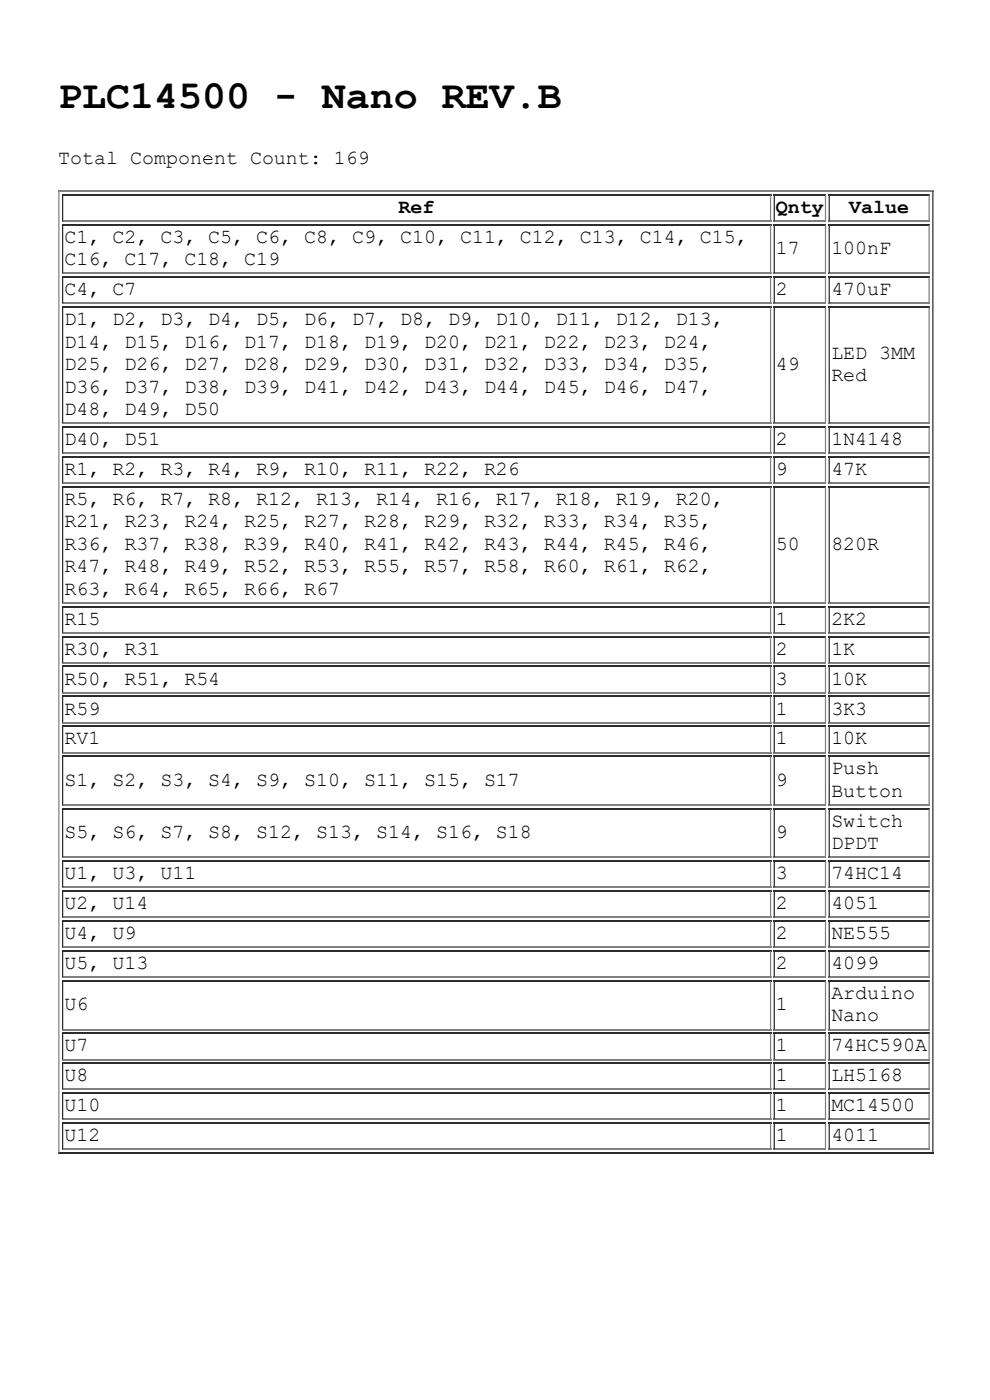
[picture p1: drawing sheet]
<svg xmlns="http://www.w3.org/2000/svg" width="210mm" height="297mm" viewBox="0 0 210 297" stroke-linecap="round" stroke-linejoin="round" font-family="sans-serif">
<g fill="none" stroke="#808080" stroke-width=".26">
<path d="M12.3 40.5h185.6M12.5 40.4v204.4M13.1 46.9h150.4M13.1 58h150.4M163.4 41.2v5.8M163.4 47.6v10.5M163.4 58.7v5.8M164 46.9h11.1M164 58h11.1M175 41.2v5.8M175 47.6v10.5M175 58.7v5.8"/>
<path d="M175.7 46.9h21.4M175.7 58h21.4M197 41.2v5.8M197 47.6v10.5M197 58.7v5.8M13.1 64.4h150.4M163.4 65v24.9M164 64.4h11.1M175 65v24.9M175.7 64.4h21.4M197 65v24.9M13.1 89.8h150.4"/>
<path d="M13.1 96.1h150.4M163.4 90.4v5.9M163.4 96.8v5.8M164 89.8h11.1M164 96.1h11.1M175 90.4v5.9M175 96.8v5.8M175.7 89.8h21.4M175.7 96.1h21.4M197 90.4v5.9M197 96.8v5.8M13.1 102.5h150.4"/>
<path d="M163.4 103.1v24.9M164 102.5h11.1M175 103.1v24.9M175.7 102.5h21.4M197 103.1v24.9M13.1 127.9h150.4M13.1 134.2h150.4M163.4 128.6v5.8M163.4 134.9v5.8M164 127.9h11.1M164 134.2h11.1M175 128.6v5.8"/>
<path d="M175 134.9v5.8M175.7 127.9h21.4M175.7 134.2h21.4M197 128.6v5.8M197 134.9v5.8M13.1 140.6h150.4M13.1 147h150.4M13.1 153.3h150.4M13.1 159.7h150.4M163.4 141.3v5.8M163.4 147.6v5.8M163.4 154v5.8"/>
<path d="M164 140.6h11.1M164 147h11.1M164 153.3h11.1M164 159.7h11.1M175 141.3v5.8M175 147.6v5.8M175 154v5.8M175.7 140.6h21.4M175.7 147h21.4M175.7 153.3h21.4M175.7 159.7h21.4M197 141.3v5.8"/>
<path d="M197 147.6v5.8M197 154v5.8M13.1 170.8h150.4M163.4 160.3v10.6M163.4 171.4v10.6M164 170.8h11.1M175 160.3v10.6M175 171.4v10.6M175.7 170.8h21.4M197 160.3v10.6M197 171.4v10.6M13.1 181.9h150.4"/>
<path d="M13.1 188.2h150.4M13.1 194.6h150.4M163.4 182.6v5.8M163.4 188.9v5.8M163.4 195.3v5.8M164 181.9h11.1M164 188.2h11.1M164 194.6h11.1M175 182.6v5.8M175 188.9v5.8M175 195.3v5.8M175.7 181.9h21.4"/>
<path d="M175.7 188.2h21.4M175.7 194.6h21.4M197 182.6v5.8M197 188.9v5.8M197 195.3v5.8M13.1 201h150.4M13.1 207.3h150.4M13.1 218.4h150.4M163.4 201.6v5.8M163.4 208v10.6M163.4 219.1v5.8M164 201h11.1"/>
<path d="M164 207.3h11.1M164 218.4h11.1M175 201.6v5.8M175 208v10.6M175 219.1v5.8M175.7 201h21.4M175.7 207.3h21.4M175.7 218.4h21.4M197 201.6v5.8M197 208v10.6M197 219.1v5.8M13.1 224.8h150.4"/>
<path d="M13.1 231.1h150.4M13.1 237.5h150.4M163.4 225.4v5.9M163.4 231.8v5.8M163.4 238.1v5.9M164 224.8h11.1M164 231.1h11.1M164 237.5h11.1M175 225.4v5.9M175 231.8v5.8M175 238.1v5.9M175.7 224.8h21.4"/>
<path d="M175.7 231.1h21.4M175.7 237.5h21.4M197 225.4v5.9M197 231.8v5.8M197 238.1v5.9M13.1 243.8h150.4M164 243.8h11.1M175.7 243.8h21.4"/>
</g>
<g fill="none" stroke="#2c2c2c" stroke-width=".26">
<path d="M13.1 41.3h150.4M13.1 47.7h150.4M13.1 58.8h150.4M13.3 41.2v5.8M13.3 47.6v10.5M13.3 58.7v5.8M164 41.3h11.1M164 47.7h11.1M164 58.8h11.1M164.2 41.2v5.8M164.2 47.6v10.5M164.2 58.7v5.8"/>
<path d="M175.7 41.3h21.4M175.7 47.7h21.4M175.7 58.8h21.4M175.8 41.2v5.8M175.8 47.6v10.5M175.8 58.7v5.8M197.8 40.4v204.4M13.1 65.2h150.4M13.3 65v24.9M164 65.2h11.1M164.2 65v24.9M175.7 65.2h21.4"/>
<path d="M175.8 65v24.9M13.1 90.6h150.4M13.1 96.9h150.4M13.3 90.4v5.9M13.3 96.8v5.8M164 90.6h11.1M164 96.9h11.1M164.2 90.4v5.9M164.2 96.8v5.8M175.7 90.6h21.4M175.7 96.9h21.4M175.8 90.4v5.9"/>
<path d="M175.8 96.8v5.8M13.1 103.3h150.4M13.3 103.1v24.9M164 103.3h11.1M164.2 103.1v24.9M175.7 103.3h21.4M175.8 103.1v24.9M13.1 128.7h150.4M13.1 135h150.4M13.3 128.6v5.8M13.3 134.9v5.8M164 128.7h11.1"/>
<path d="M164 135h11.1M164.2 128.6v5.8M164.2 134.9v5.8M175.7 128.7h21.4M175.7 135h21.4M175.8 128.6v5.8M175.8 134.9v5.8M13.1 141.4h150.4M13.1 147.7h150.4M13.1 154.1h150.4M13.3 141.3v5.8M13.3 147.6v5.8"/>
<path d="M13.3 154v5.8M164 141.4h11.1M164 147.7h11.1M164 154.1h11.1M164.2 141.3v5.8M164.2 147.6v5.8M164.2 154v5.8M175.7 141.4h21.4M175.7 147.7h21.4M175.7 154.1h21.4M175.8 141.3v5.8M175.8 147.6v5.8"/>
<path d="M175.8 154v5.8M13.1 160.5h150.4M13.1 171.6h150.4M13.3 160.3v10.6M13.3 171.4v10.6M164 160.5h11.1M164 171.6h11.1M164.2 160.3v10.6M164.2 171.4v10.6M175.7 160.5h21.4M175.7 171.6h21.4M175.8 160.3v10.6"/>
<path d="M175.8 171.4v10.6M13.1 182.7h150.4M13.1 189h150.4M13.1 195.4h150.4M13.3 182.6v5.8M13.3 188.9v5.8M13.3 195.3v5.8M164 182.7h11.1M164 189h11.1M164 195.4h11.1M164.2 182.6v5.8M164.2 188.9v5.8"/>
<path d="M164.2 195.3v5.8M175.7 182.7h21.4M175.7 189h21.4M175.7 195.4h21.4M175.8 182.6v5.8M175.8 188.9v5.8M175.8 195.3v5.8M13.1 201.7h150.4M13.1 208.1h150.4M13.1 219.2h150.4M13.3 201.6v5.8M13.3 208v10.6"/>
<path d="M13.3 219.1v5.8M164 201.7h11.1M164 208.1h11.1M164 219.2h11.1M164.2 201.6v5.8M164.2 208v10.6M164.2 219.1v5.8M175.7 201.7h21.4M175.7 208.1h21.4M175.7 219.2h21.4M175.8 201.6v5.8M175.8 208v10.6"/>
<path d="M175.8 219.1v5.8M13.1 225.6h150.4M13.1 231.9h150.4M13.1 238.3h150.4M13.3 225.4v5.9M13.3 231.8v5.8M13.3 238.1v5.9M164 225.6h11.1M164 231.9h11.1M164 238.3h11.1M164.2 225.4v5.9M164.2 231.8v5.8"/>
<path d="M164.2 238.1v5.9M175.7 225.6h21.4M175.7 231.9h21.4M175.7 238.3h21.4M175.8 225.4v5.9M175.8 231.8v5.8M175.8 238.1v5.9M12.3 244.6h185.6"/>
</g>
<text font-size="8.5" x="12.3" y="22.9">PLC14500 - Nano REV.B</text>
<g font-size="4.2">
<text x="12.3" y="34.8">Total Component Count: 169</text>
<text x="84.5" y="45.2">Ref</text>
<text x="164.5" y="45.2">Qnty</text>
<text x="180.1" y="45.2">Value</text>
<text x="13.7" y="51.5">C1, C2, C3, C5, C6, C8, C9, C10, C11, C12, C13, C14, C15,</text>
<text x="164.5" y="53.9">17</text>
<text x="176.3" y="53.9">100nF</text>
<text x="13.7" y="56.3">C16, C17, C18, C19</text>
<text x="13.7" y="62.6">C4, C7</text>
<text x="164.5" y="62.6">2</text>
<text x="176.3" y="62.6">470uF</text>
<text x="13.7" y="69">D1, D2, D3, D4, D5, D6, D7, D8, D9, D10, D11, D12, D13,</text>
<text x="13.7" y="73.8">D14, D15, D16, D17, D18, D19, D20, D21, D22, D23, D24,</text>
<text x="176.3" y="76.1">LED 3MM</text>
<text x="13.7" y="78.5">D25, D26, D27, D28, D29, D30, D31, D32, D33, D34, D35,</text>
<text x="13.7" y="83.3">D36, D37, D38, D39, D41, D42, D43, D44, D45, D46, D47,</text>
<text x="164.5" y="78.5">49</text>
<text x="176.3" y="80.9">Red</text>
<text x="13.7" y="88.1">D48, D49, D50</text>
<text x="13.7" y="94.4">D40, D51</text>
<text x="164.5" y="94.4">2</text>
<text x="176.3" y="94.4">1N4148</text>
<text x="13.7" y="100.8">R1, R2, R3, R4, R9, R10, R11, R22, R26</text>
<text x="164.5" y="100.8">9</text>
<text x="176.3" y="100.8">47K</text>
<text x="13.7" y="107.1">R5, R6, R7, R8, R12, R13, R14, R16, R17, R18, R19, R20,</text>
<text x="13.7" y="111.9">R21, R23, R24, R25, R27, R28, R29, R32, R33, R34, R35,</text>
<text x="13.7" y="116.6">R36, R37, R38, R39, R40, R41, R42, R43, R44, R45, R46,</text>
<text x="164.5" y="116.6">50</text>
<text x="176.3" y="116.6">820R</text>
<text x="13.7" y="121.4">R47, R48, R49, R52, R53, R55, R57, R58, R60, R61, R62,</text>
<text x="13.7" y="126.2">R63, R64, R65, R66, R67</text>
<text x="13.7" y="132.5">R15</text>
<text x="164.5" y="132.5">1</text>
<text x="176.3" y="132.5">2K2</text>
<text x="13.7" y="138.9">R30, R31</text>
<text x="164.5" y="138.9">2</text>
<text x="176.3" y="138.9">1K</text>
<text x="13.7" y="145.2">R50, R51, R54</text>
<text x="164.5" y="145.2">3</text>
<text x="176.3" y="145.2">10K</text>
<text x="13.7" y="151.6">R59</text>
<text x="164.5" y="151.6">1</text>
<text x="176.3" y="151.6">3K3</text>
<text x="13.7" y="157.9">RV1</text>
<text x="164.5" y="157.9">1</text>
<text x="176.3" y="157.9">10K</text>
<text x="13.7" y="166.7">S1, S2, S3, S4, S9, S10, S11, S15, S17</text>
<text x="164.5" y="166.7">9</text>
<text x="176.3" y="164.3">Push</text>
<text x="176.3" y="169.1">Button</text>
<text x="13.7" y="177.8">S5, S6, S7, S8, S12, S13, S14, S16, S18</text>
<text x="164.5" y="177.8">9</text>
<text x="176.3" y="175.4">Switch</text>
<text x="176.3" y="180.2">DPDT</text>
<text x="13.7" y="186.5">U1, U3, U11</text>
<text x="164.5" y="186.5">3</text>
<text x="176.3" y="186.5">74HC14</text>
<text x="13.7" y="192.9">U2, U14</text>
<text x="164.5" y="192.9">2</text>
<text x="176.3" y="192.9">4051</text>
<text x="13.7" y="199.2">U4, U9</text>
<text x="164.5" y="199.2">2</text>
<text x="176.3" y="199.2">NE555</text>
<text x="13.7" y="205.6">U5, U13</text>
<text x="164.5" y="205.6">2</text>
<text x="176.3" y="205.6">4099</text>
<text x="13.7" y="214.3">U6</text>
<text x="164.5" y="214.3">1</text>
<text x="176.3" y="211.9">Arduino</text>
<text x="176.3" y="216.7">Nano</text>
<text x="13.7" y="223.1">U7</text>
<text x="164.5" y="223.1">1</text>
<text x="176.3" y="223.1">74HC590A</text>
<text x="13.7" y="229.4">U8</text>
<text x="164.5" y="229.4">1</text>
<text x="176.3" y="229.4">LH5168</text>
<text x="13.7" y="235.8">U10</text>
<text x="164.5" y="235.8">1</text>
<text x="176.3" y="235.8">MC14500</text>
<text x="13.7" y="242.1">U12</text>
<text x="164.5" y="242.1">1</text>
<text x="176.3" y="242.1">4011</text>
</g>
</svg>
